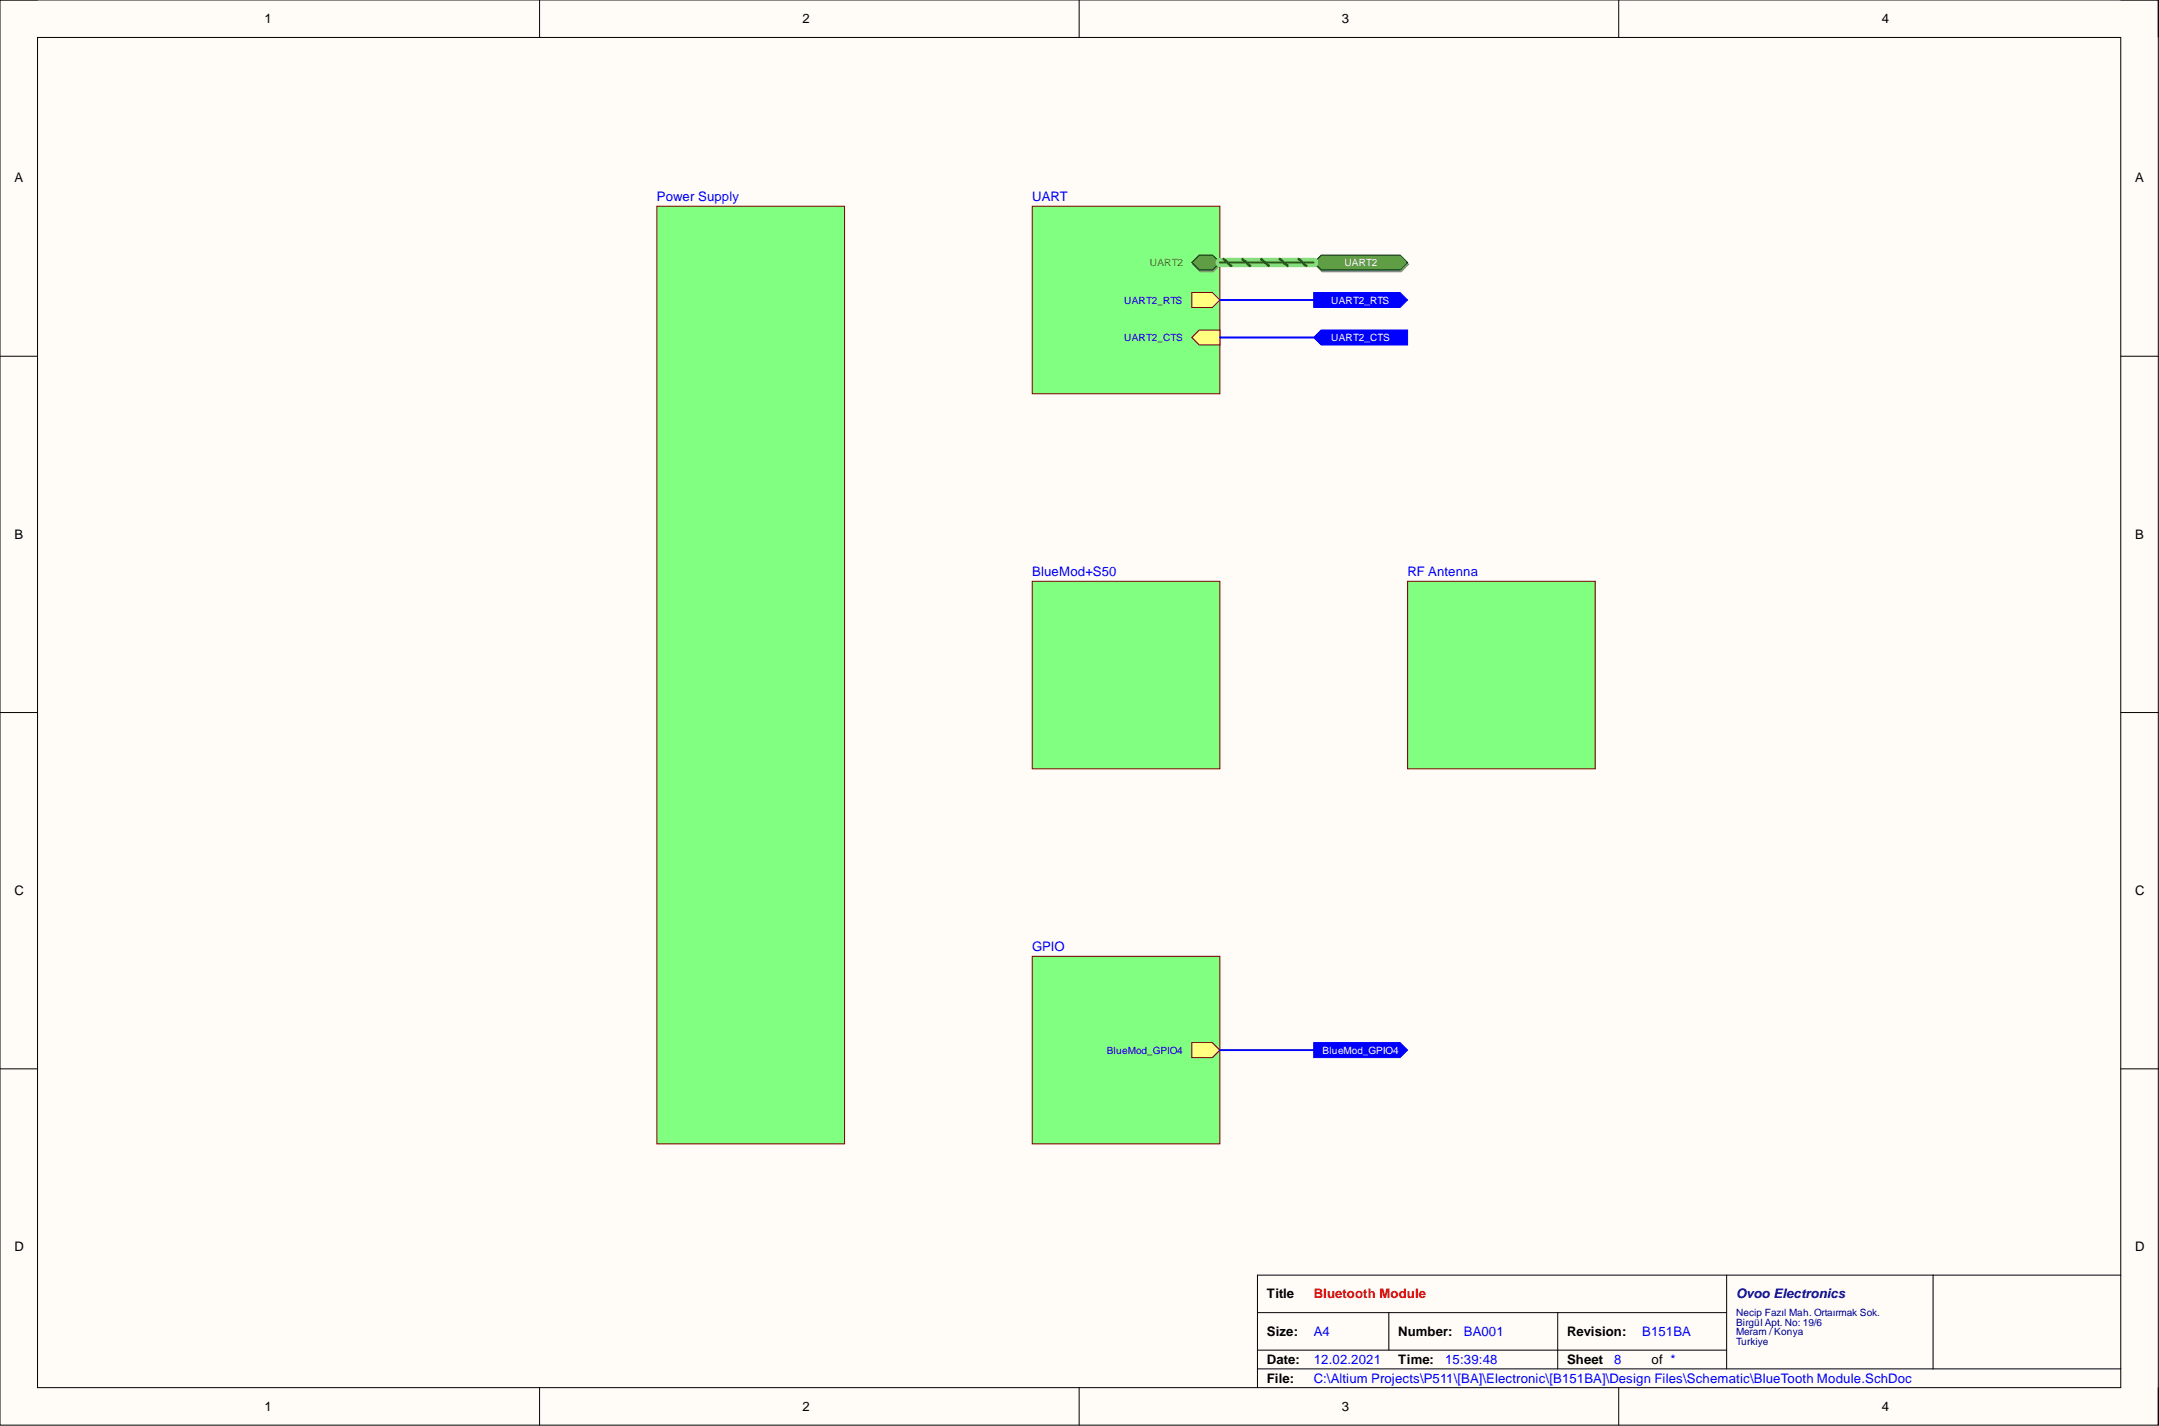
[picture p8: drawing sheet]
<svg xmlns="http://www.w3.org/2000/svg" width="292mm" height="193mm" viewBox="0 0 292 193" stroke-linecap="round" stroke-linejoin="round" font-family="sans-serif">
<path d="M0 0h292v192.9h-292z" fill-rule="evenodd" fill="#fffcf8"/>
<path d="M0 0h292v192.9h-292z" fill="none" stroke="#000" stroke-width=".14"/>
<path d="M5.1 5.1h281.8v182.7h-281.8z" fill-rule="evenodd" fill="#fffcf8"/>
<g fill="none" stroke="#000" stroke-width=".14">
<path d="M0 0h5.1M73 0v5.1M146 0v5.1M219 0v5.1M286.9 0h5.1v5.1M5.1 5.1h281.8v182.7h-281.8zM0 48.2h5.1M286.9 48.2h5.1M0 96.4h5.1M286.9 96.4h5.1M0 144.6h5.1M286.9 144.6h5.1"/>
<path d="M170.1 177.6h63.5M187.9 177.6v5.1M210.8 177.6v7.6M233.6 172.6v12.6M261.5 172.6v12.6M286.9 172.6h-116.8v15.2M73 187.8v5.1M146 187.8v5.1M170.1 185.2h116.8M170.1 182.7h63.5M219 187.8v5.1M292 187.8v5.1"/>
</g>
<path d="M88.9 27.9h25.4v126.9h-25.4z" fill-rule="evenodd" fill="#80ff80"/>
<path d="M88.9 27.9h25.4v126.9h-25.4z" fill="none" stroke="#800000" stroke-width=".14"/>
<path d="M139.7 129.4h25.3v25.4h-25.3z" fill-rule="evenodd" fill="#80ff80"/>
<path d="M139.7 129.4h25.3v25.4h-25.3z" fill="none" stroke="#800000" stroke-width=".14"/>
<path d="M161.2 141.1h2.8l1 1-1 1h-2.8z" fill-rule="evenodd" fill="#ffff80"/>
<path d="M161.2 141.1h2.8l1 1-1 1h-2.8z" fill="none" stroke="#800000" stroke-width=".14"/>
<path d="M139.7 78.7h25.3v25.3h-25.3z" fill-rule="evenodd" fill="#80ff80"/>
<path d="M139.7 78.7h25.3v25.3h-25.3z" fill="none" stroke="#800000" stroke-width=".14"/>
<path d="M190.4 78.7h25.4v25.3h-25.4z" fill-rule="evenodd" fill="#80ff80"/>
<path d="M190.4 78.7h25.4v25.3h-25.4z" fill="none" stroke="#800000" stroke-width=".14"/>
<path d="M139.7 27.9h25.3v25.4h-25.3z" fill-rule="evenodd" fill="#80ff80"/>
<path d="M139.7 27.9h25.3v25.4h-25.3z" fill="none" stroke="#800000" stroke-width=".14"/>
<path d="M161.4 35.8l1-1h1.8l1 1-1 1h-1.8z" fill-rule="evenodd" fill="#8ba480"/>
<path d="M161.4 35.8l1-1h1.8l1 1-1 1h-1.8z" fill="none" stroke="#77906c" stroke-width=".14"/>
<path d="M161.2 35.5l1.1-1h1.7l1 1-1 1h-1.7z" fill-rule="evenodd" fill="#609e45"/>
<path d="M161.2 35.5l1.1-1h1.7l1 1-1 1h-1.7z" fill="none" stroke="#003a00" stroke-width=".14"/>
<path d="M161.2 39.6h2.8l1 1-1 1h-2.8z" fill-rule="evenodd" fill="#ffff80"/>
<path d="M161.2 39.6h2.8l1 1-1 1h-2.8z" fill="none" stroke="#800000" stroke-width=".14"/>
<path d="M161.2 45.7l1.1-1h2.7v2h-2.7z" fill-rule="evenodd" fill="#ffff80"/>
<path d="M161.2 45.7l1.1-1h2.7v2h-2.7z" fill="none" stroke="#800000" stroke-width=".14"/>
<path d="M177.7 141.1h11.7l1 1-1 1h-11.7z" fill-rule="evenodd" fill="#00f"/>
<path d="M177.7 141.1h11.7l1 1-1 1h-11.7z" fill="none" stroke="#00f" stroke-width=".14"/>
<path d="M177.9 35.8l1-1h10.7l1 1-1 1h-10.7z" fill-rule="evenodd" fill="#8ba480"/>
<path d="M177.9 35.8l1-1h10.7l1 1-1 1h-10.7z" fill="none" stroke="#77906c" stroke-width=".14"/>
<path d="M177.7 35.5l1-1h10.7l1 1-1 1h-10.7z" fill-rule="evenodd" fill="#609e45"/>
<path d="M177.7 35.5l1-1h10.7l1 1-1 1h-10.7z" fill="none" stroke="#003a00" stroke-width=".14"/>
<path d="M177.7 39.6h11.7l1 1-1 1h-11.7z" fill-rule="evenodd" fill="#00f"/>
<path d="M177.7 39.6h11.7l1 1-1 1h-11.7z" fill="none" stroke="#00f" stroke-width=".14"/>
<path d="M177.7 45.7l1.1-1h11.6v2h-11.6z" fill-rule="evenodd" fill="#00f"/>
<path d="M177.7 45.7l1.1-1h11.6v2h-11.6z" fill="none" stroke="#00f" stroke-width=".14"/>
<path d="M165 40.6h12.7M165 45.7h12.7M165 142.1h12.7" fill="none" stroke="#00f" stroke-width=".25"/>
<path d="M165 35.5h12.7" fill="none" stroke="#92d077" stroke-width="1.3"/>
<path d="M165.6 35.1l1 .9M168.1 35.1l1 .9M170.6 35.1l1 .9M173.2 35.1l1 .9M175.7 35.1l1 .9" fill="none" stroke="#38761d" stroke-width=".38"/>
<path d="M165 35.5h12.7" fill="none" stroke="#38761d" stroke-width=".25"/>
<g font-size="1.8">
<text x="35.8" y="3.1">1</text>
<text x="108.6" y="3.1">2</text>
<text x="181.6" y="3.1">3</text>
<text x="254.6" y="3.1">4</text>
<text x="1.9" y="24.7">A</text>
<text x="288.9" y="24.7">A</text>
<text x="1.9" y="72.9">B</text>
<text x="288.9" y="72.9">B</text>
<text x="1.9" y="121.1">C</text>
<text x="288.9" y="121.1">C</text>
<text x="1.9" y="169.3">D</text>
<text x="288.9" y="169.3">D</text>
<text x="171.4" y="175.7">Title</text>
<text x="171.4" y="180.8">Size:</text>
<text x="171.4" y="184.6">Date:</text>
<text x="189.2" y="180.8">Number:</text>
<text x="189.2" y="184.6">Time:</text>
<text x="212" y="180.8">Revision:</text>
<text x="212" y="184.6">Sheet</text>
<text x="223.4" y="184.6">of *</text>
<text x="35.8" y="190.9">1</text>
<text x="108.6" y="190.9">2</text>
<text x="171.4" y="187.1">File:</text>
<text x="181.6" y="190.9">3</text>
<text x="254.6" y="190.9">4</text>
</g>
<g font-size="1.8" fill="#00f">
<text x="88.9" y="27.2">Power Supply</text>
<text x="139.7" y="27.2">UART</text>
<text x="139.7" y="78">BlueMod+S50</text>
<text x="190.4" y="78">RF Antenna</text>
<text x="139.7" y="128.7">GPIO</text>
<text x="177.7" y="184.6">12.02.2021</text>
<text x="177.7" y="180.8">A4</text>
<text x="195.5" y="184.6">15:39:48</text>
<text x="198.1" y="180.8">BA001</text>
<text x="218.4" y="184.6">8</text>
<text x="222.2" y="180.8">B151BA</text>
<text x="177.7" y="187.1">C:\Altium Projects\P511\[BA]\Electronic\[B151BA]\Design Files\Schematic\BlueTooth Module.SchDoc</text>
</g>
<text font-size="1.8" fill="#f00" x="177.7" y="175.7">Bluetooth Module</text>
<text font-size="1.8" fill="#000080" x="234.9" y="175.7">Ovoo Electronics</text>
<g font-size="1.4" fill="#00f">
<text x="152.1" y="41.1">UART2_RTS</text>
<text x="152.1" y="46.2">UART2_CTS</text>
<text x="149.7" y="142.6">BlueMod_GPIO4</text>
</g>
<text font-size="1.4" fill="#38761d" x="155.6" y="36">UART2</text>
<g font-size="1.4" fill="#fff">
<text x="180.1" y="41.1">UART2_RTS</text>
<text x="181.9" y="36">UART2</text>
<text x="180.1" y="46.2">UART2_CTS</text>
<text x="178.9" y="142.6">BlueMod_GPIO4</text>
</g>
<g font-size="1.4" fill="#000080">
<text x="234.9" y="178.1">Necip Fazıl Mah. Ortaırmak Sok.</text>
<text x="234.9" y="179.4">Birgül Apt. No: 19/6</text>
<text x="234.9" y="180.7">Meram / Konya</text>
<text x="234.9" y="181.9">Turkiye</text>
</g>
</svg>
